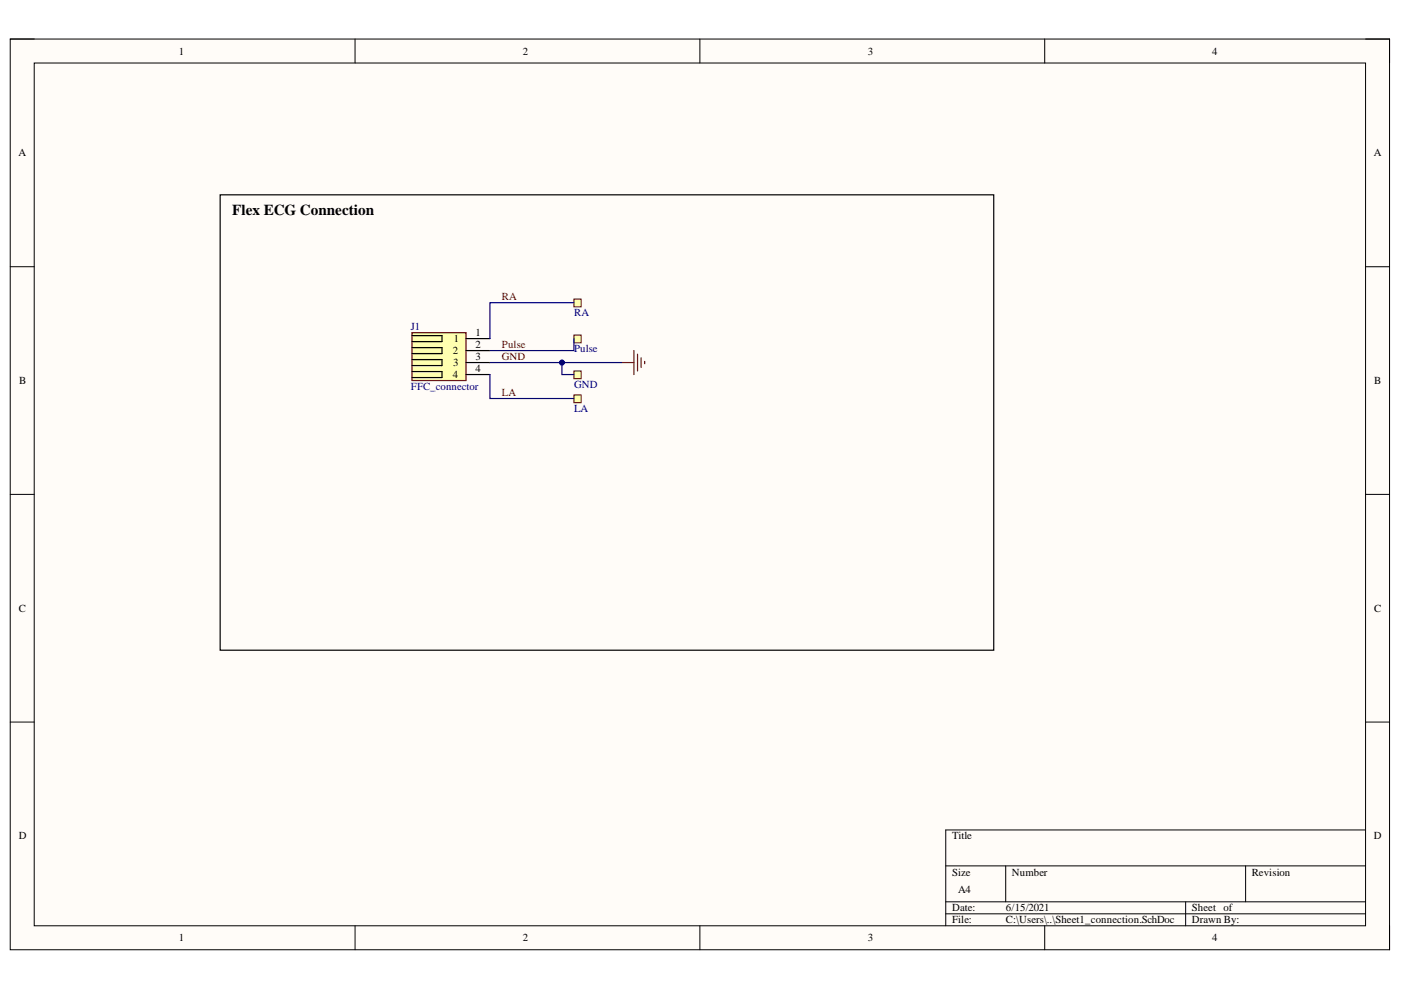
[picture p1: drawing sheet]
<svg xmlns="http://www.w3.org/2000/svg" width="297mm" height="210mm" viewBox="0 0 297 210" stroke-linecap="round" stroke-linejoin="round" font-family="sans-serif">
<path d="M2.2 8.3h292.4v193.1h-292.4z" fill-rule="evenodd" fill="#fffcf8"/>
<path d="M2.2 8.3h292.4v193.1h-292.4z" fill="none" stroke="#000" stroke-width=".21"/>
<path d="M7.3 13.4h282.2v182.9h-282.2z" fill-rule="evenodd" fill="#fffcf8"/>
<g fill="none" stroke="#000" stroke-width=".21">
<path d="M2.2 8.3h5.1M7.3 13.4h282.2v182.9h-282.2zM75.3 8.3v5.1M148.4 8.3v5.1M221.5 8.3v5.1M289.5 8.3h5.1v5.1M2.2 56.5h5.1M289.5 56.6h5.1M2.2 104.8h5.1M289.5 104.8h5.1M2.2 153.1h5.1M289.5 153.1h5.1"/>
<path d="M289.5 176h-89v20.3M75.3 196.3v5.1M148.4 196.3v5.1M200.5 183.6h89M200.5 191.2h89M200.5 193.8h89M213.2 183.6v7.6M221.5 196.3v5.1M251.4 191.2v5.1M264.1 183.6v7.6M294.6 196.3v5.1"/>
</g>
<path d="M46.7 41.3h164v96.6h-164z" fill="none" stroke="#000" stroke-width=".25"/>
<path d="M131.9 76.9h2.5M134.4 74.3v5.1M135.2 75.1v3.6M135.9 75.9v2M136.7 76.6v.5" fill="none" stroke="#800000" stroke-width=".25"/>
<path d="M87.4 70.5h11.4v10.2h-11.4z" fill-rule="evenodd" fill="#ffffb0"/>
<path d="M87.4 70.5h11.4v10.2h-11.4z" fill="none" stroke="#800000" stroke-width=".25"/>
<path d="M87.4 78.8h6.3v1.2h-6.3M87.4 71.2h6.3v1.2h-6.3M87.4 73.7h6.3v1.3h-6.3M87.4 76.2h6.3v1.3h-6.3M98.8 71.8h5.1M98.8 74.3h5.1M98.8 76.9h5.1M98.8 79.4h5.1" fill="none" stroke="#000" stroke-width=".25"/>
<path d="M121.7 71h1.5v1.7h-1.5z" fill-rule="evenodd" fill="#ffffb0"/>
<path d="M121.7 71h1.5v1.7h-1.5z" fill="none" stroke="#800000" stroke-width=".21"/>
<path d="M121.7 78.7h1.5v1.6h-1.5z" fill-rule="evenodd" fill="#ffffb0"/>
<path d="M121.7 78.7h1.5v1.6h-1.5z" fill="none" stroke="#800000" stroke-width=".21"/>
<path d="M121.7 83.7h1.5v1.7h-1.5z" fill-rule="evenodd" fill="#ffffb0"/>
<path d="M121.7 83.7h1.5v1.7h-1.5z" fill="none" stroke="#800000" stroke-width=".21"/>
<path d="M121.7 63.4h1.5v1.7h-1.5z" fill-rule="evenodd" fill="#ffffb0"/>
<path d="M121.7 63.4h1.5v1.7h-1.5z" fill="none" stroke="#800000" stroke-width=".21"/>
<path d="M103.9 79.4v5.1h17.8M119.1 76.9v2.5h2.6M121.7 64.2h-17.8v7.6M121.7 71.8v2.5h-17.8" fill="none" stroke="#000080" stroke-width=".25"/>
<circle cx="119.1" cy="76.9" r=".51" fill="#000080"/>
<circle cx="119.1" cy="76.9" r=".51" fill="none" stroke="#000080" stroke-width=".21"/>
<path d="M106.4 76.9h25.5" fill="none" stroke="#000080" stroke-width=".25"/>
<circle cx="119.1" cy="76.9" r=".51" fill="#000080"/>
<circle cx="119.1" cy="76.9" r=".51" fill="none" stroke="#000080" stroke-width=".21"/>
<path d="M103.9 76.9h2.5" fill="none" stroke="#000080" stroke-width=".25"/>
<text font-size="3.2" x="49.2" y="45.7">Flex ECG Connection</text>
<g font-size="2.3">
<text x="37.9" y="11.6">1</text>
<text x="110.8" y="11.6">2</text>
<text x="184" y="11.6">3</text>
<text x="257" y="11.6">4</text>
<text x="3.9" y="33.1">A</text>
<text x="291.3" y="33.1">A</text>
<text x="100.8" y="71.3">1</text>
<text x="96" y="75.1">2</text>
<text x="96.1" y="77.6">3</text>
<text x="96.2" y="72.5">1</text>
<text x="100.8" y="73.8">2</text>
<text x="100.8" y="76.3">3</text>
<text x="4.1" y="81.4">B</text>
<text x="96" y="80.1">4</text>
<text x="100.8" y="78.9">4</text>
<text x="291.4" y="81.4">B</text>
<text x="4" y="129.7">C</text>
<text x="291.4" y="129.7">C</text>
<text x="4" y="177.9">D</text>
<text x="201.9" y="177.9">Title</text>
<text x="291.3" y="177.9">D</text>
<text x="201.9" y="185.6">Size</text>
<text x="214.5" y="185.6">Number</text>
<text x="265.4" y="185.6">Revision</text>
<text x="203.1" y="189.4">A4</text>
<text x="201.9" y="193.2">Date:</text>
<text x="201.9" y="195.8">File:</text>
<text x="213.3" y="193.2">6/15/2021</text>
<text x="213.3" y="195.8">C:\Users\..\Sheet1_connection.SchDoc</text>
<text x="252.7" y="193.2">Sheet of</text>
<text x="252.7" y="195.8">Drawn By:</text>
<text x="37.9" y="199.6">1</text>
<text x="110.8" y="199.6">2</text>
<text x="184" y="199.6">3</text>
<text x="257" y="199.6">4</text>
</g>
<g font-size="2.3" fill="#800000">
<text x="106.4" y="63.7">RA</text>
<text x="106.4" y="73.8">Pulse</text>
<text x="106.4" y="76.3">GND</text>
<text x="106.4" y="83.9">LA</text>
</g>
<g font-size="2.3" fill="#000080">
<text x="87.1" y="70">J1</text>
<text x="121.7" y="67">RA</text>
<text x="121.7" y="74.7">Pulse</text>
<text x="87.1" y="82.7">FFC_connector</text>
<text x="121.7" y="82.3">GND</text>
<text x="121.7" y="87.4">LA</text>
</g>
</svg>
